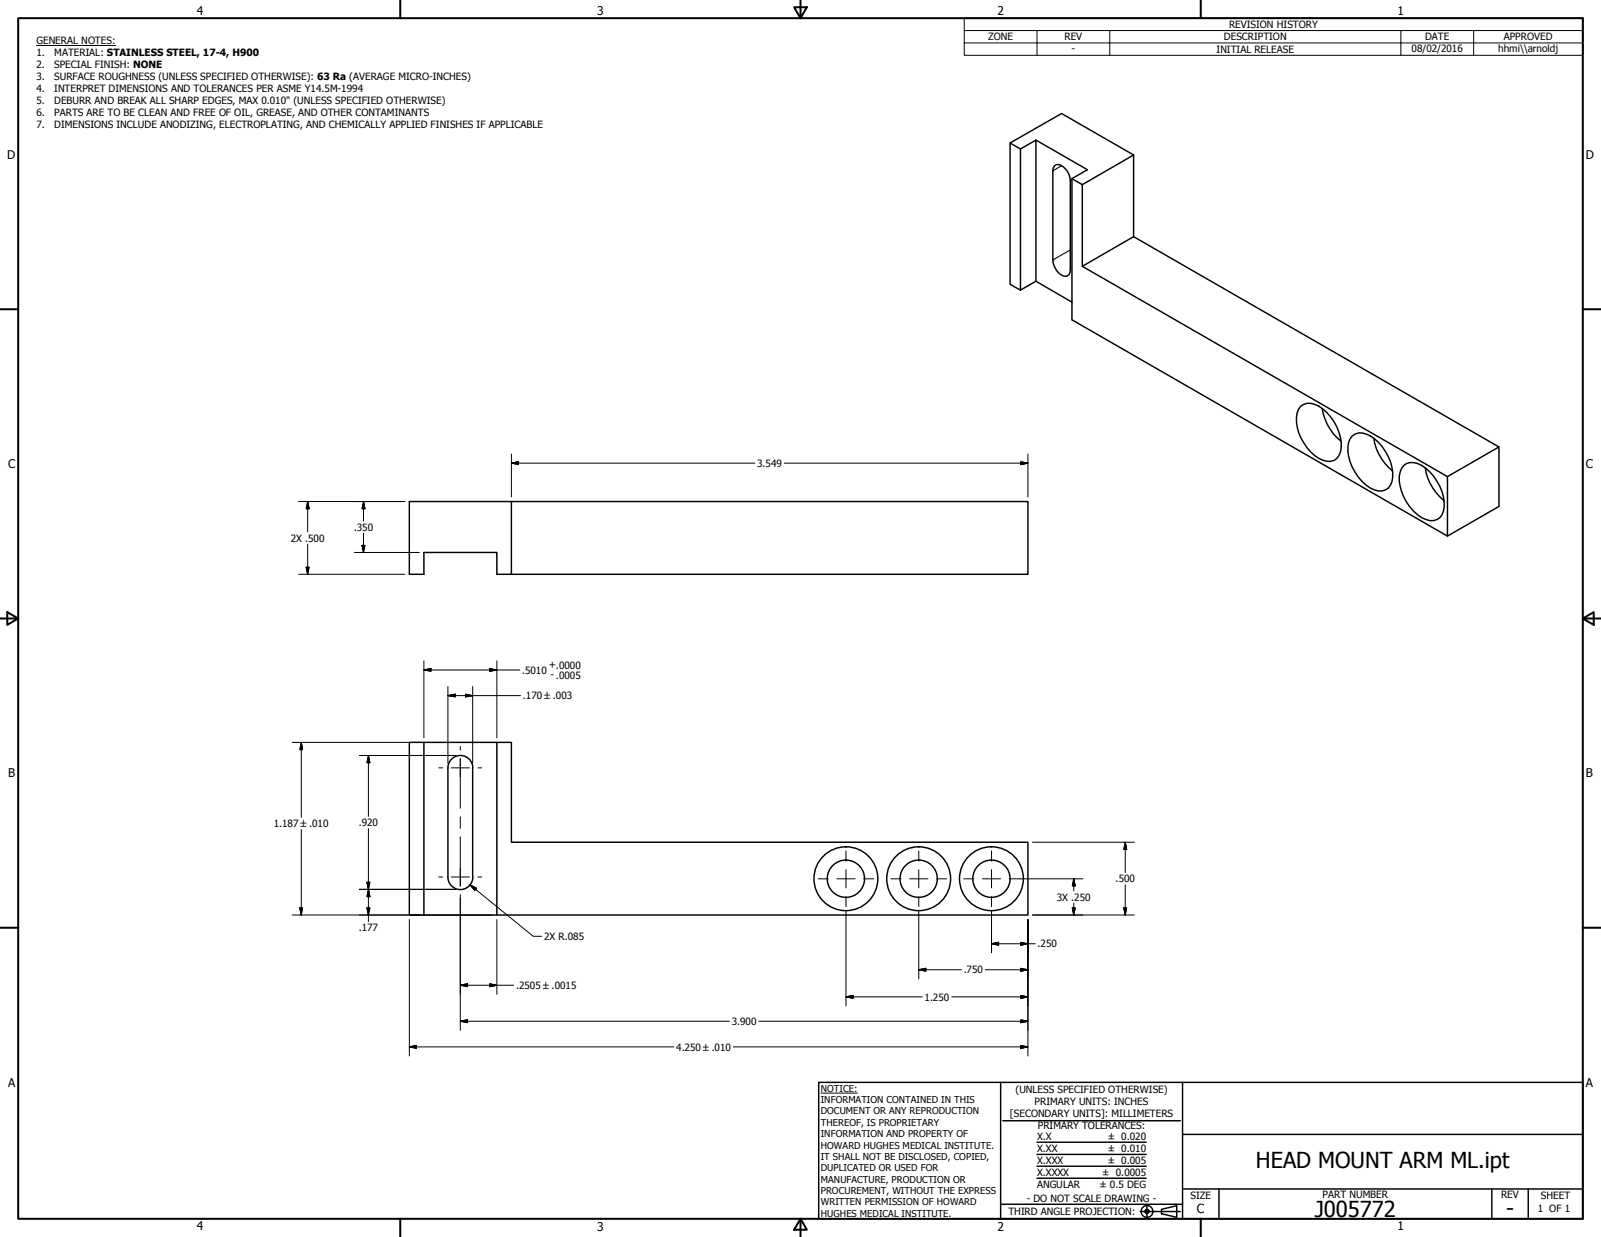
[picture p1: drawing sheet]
<svg xmlns="http://www.w3.org/2000/svg" width="559mm" height="432mm" viewBox="0 0 559 432" stroke-linecap="round" stroke-linejoin="round" font-family="sans-serif">
<!-- layer: Visible (ANSI) -->
<g fill="none" stroke="#000" stroke-width=".51">
<path d="M352.6 49.9l17.9-10.3 25.2 14.5M356.2 52l5.4-3.1v49.3l-5.4 3.1zM356.2 52l-3.6-2.1v49.4l3.6 2M361.6 48.9l17.9 10.3-5.4 3.2v49.2l131.1 75.5v-20.7l-127.4-73.4v-28.5l-3.7-2.1M373.6 63.1v31.1a1.95 1.95 0 0 1-1.2 2.2 1.95 1.95 0 0 1-2.3-.6 7.1 7.1 0 0 1-2.6-5.1M377.8 64.5l17.9-10.4v28.5M361.6 98.2l12.5 7.3M395.7 82.6l127.5 73.4-18 10.4M395.7 82.6l-17.9 10.4M454 141.8a4.4 4.4 0 0 1 4.9-.6 16 16 0 0 1 9 16.5 4.2 4.2 0 0 1-6.1 3 16.7 16.7 0 0 1-9.3-15.2l.8-2.7zM461.5 142.6a17.7 17.7 0 0 0 6.6 11.5M472 152.1a4.4 4.4 0 0 1 4.8-.6 16.7 16.7 0 0 1 9.3 15.1 4.4 4.4 0 0 1-6.4 4.4 16.7 16.7 0 0 1-9.2-15.1l.7-2.7z"/>
<path d="M479.5 153a17.9 17.9 0 0 0 6.5 11.4M523.2 156v20.8l-18 10.3M178.5 175.1h180.3v25.4h-185.4v-7.7h-25.4v7.7h-5.1v-25.4h35.6v25.4M490 162.5a5.9 5.9 0 0 1 7.7 1 16.4 16.4 0 0 1 6.1 14.9 4.3 4.3 0 0 1-6.1 3 16.6 16.6 0 0 1-9.3-15.2l.8-2.7zM497.5 163.3a17.9 17.9 0 0 0 6.5 11.5M142.9 259.1h30.5v60.3h-30.5zM148 259.1v60.3M173.4 259.1h5.1v34.9h180.3v25.4h-185.4M156.3 306.2a4.3 4.3 0 0 0 4.4 4.3 4.3 4.3 0 0 0 4.3-4.3M156.3 306.1v-38a4.3 4.3 0 0 1 4.4-4.4 4.3 4.3 0 0 1 4.3 4.4v38"/>
<circle cx="295.2" cy="306.7" r="11.1"/>
<circle cx="295.2" cy="306.7" r="6.5"/>
<circle cx="320.6" cy="306.7" r="11.1"/>
<circle cx="320.6" cy="306.7" r="6.5"/>
<circle cx="346" cy="306.7" r="11.1"/>
<circle cx="346" cy="306.7" r="6.5"/>
</g>
<!-- layer: Visible Narrow (ANSI) -->
<path d="M370.5 57.8l-3 1.8M373.6 87.2l-6.1 3.5" fill="none" stroke="#000" stroke-width=".38"/>
<path d="M373.6 63.1a6 6 0 0 0-4.3-5.7 1.9 1.9 0 0 0-1.8 2.2v31.1" fill="none" stroke="#000" stroke-width=".51"/>
<!-- layer: Border (ANSI) -->
<g fill="none" stroke="#000" stroke-width=".7">
<path d="M6.3 6.3h546.1v419.1h-546.1zM139.7 0v6.3M277.2 2.5h4.4l-2.2 3.8zM279.4 0v6.3M419.1 0v6.3M0 107.9h6.3M552.4 107.9h6.4M0 215.9h6.3M2.5 213.7l3.8 2.2-3.8 2.2zM552.4 215.9l3.9-2.2v4.4zM552.4 215.9h6.4M0 323.8h6.3"/>
<path d="M552.4 323.8h6.4M139.7 425.4v6.4M279.4 425.4l2.2 3.9h-4.4zM279.4 425.4v6.4M419.1 425.4v6.4"/>
</g>
<!-- layer: Title (ANSI) -->
<g fill="none" stroke="#000" stroke-width=".51">
<path d="M285.8 377.8h266.6v47.6h-266.6zM349.2 377.8v47.6M412.7 377.8v47.6M350 391.2h62M361.9 398.7h38.1M412.7 396h139.7M361.9 411.3h38.1M361.9 407.1h38.1M361.9 403h38.1M412.7 415h139.7M425.4 415v10.4M520.7 415v10.4"/>
<path d="M533.4 415v10.4M349.2 420.4h63.5M398 422.9h14M400.3 420.6v4.6M405.4 422.1l5.3-1.2v4l-5.3-1.2z"/>
<circle cx="400.3" cy="422.9" r="2.06"/>
<circle cx="400.3" cy="422.9" r=".73"/>
</g>
<path d="M286.5 381.6h12.8" fill="none" stroke="#000" stroke-width=".35"/>
<!-- layer: Symbol (ANSI) -->
<path d="M12.7 15.9h27.7M336.5 10.7v-4.4h215.9v4.4M336.5 15h215.9M361.9 10.7v8.6M387.3 10.7v8.6M488.9 10.7v8.6M514.3 10.7v8.6M552.4 10.7h-215.9v4.3M552.4 10.7v8.6h-215.9v-4.3" fill="none" stroke="#000" stroke-width=".35"/>
<!-- layer: Dimension (ANSI) -->
<g fill="none" stroke="#000" stroke-width=".35">
<path d="M178.5 158.5v15M358.8 158.5v15M104.2 175.1h37.1M107.4 175.1l.5 2.5h-1zM107.4 175.1v10.6M126.9 175.1l.5 2.5h-1zM126.9 175.1v6.8M178.5 161.7l2.5-.5v1zM178.5 161.7h85M273.7 161.7h85.1M356.3 161.2l2.5 .5-2.5 .5zM106.9 198h1l-.5 2.5z"/>
<path d="M107.4 189.9v10.6M123.7 192.8h22.7M126.4 190.4h1l-.5 2.4zM126.9 186.1v6.7M104.2 200.5h37.1M148 233.9l2.4-.5v.9zM148 233.9h33.4M148 230.7v26.9M156.3 239.6v26.8M165 239.6v26.8M170.9 233.4l2.5 .5-2.5 .4zM173.4 230.7v26.9"/>
<path d="M102 259.1h44.4M105.2 259.1l.4 2.6h-1zM105.2 259.1v26.2M156.3 242.8l2.6-.5v1zM156.3 242.8h25.4M162.5 242.3l2.5 .5-2.5 .5zM125.4 263.7h33.7M128.6 263.7l.5 2.6h-1zM128.6 263.7v21.3M105.2 289.6v29.8M128.6 289.2v32.5M360.4 294h35.5"/>
<path d="M392.7 294l.6 2.5h-1.1zM392.7 294v10.6M102 319.4h69.8M104.6 316.9h1l-.4 2.5zM125.4 310.5h33.7M128.1 316.9h1l-.5 2.5zM128.1 308h1l-.5 2.5zM128.6 310.5l.5 2.5h-1zM160.7 313.6v46.1M164 308.9l2.3 1.2-.6 .7zM164 308.9l22.1 17.9h3M295.3 318.1v33.1"/>
<path d="M320.7 318.1v23.6M346.1 318.1v14.5M355.8 306.8h22.2M360.4 319.4h35.5M374.3 316.9h1l-.5 2.5zM374.8 306.8l.5 2.4h-1zM374.8 306.8v4.2M374.8 315.2v4.2M392.2 316.9h1.1l-.6 2.5zM392.7 308.9v10.5M142.9 321v47.6M173.4 321v26.1"/>
<path d="M320.7 338.5l2.5-.5v1zM320.7 338.5h14.8M343.9 338.5h14.9M346.1 329.4l2.5-.5v1zM346.1 329.4h15.2M356.3 328.9l2.5 .5-2.5 .5zM356.3 338l2.5 .5-2.5 .5zM358.8 321v47.6M160.7 356.5l2.5-.5v1zM160.7 343.9l2.5-.5v1zM160.7 356.5h93.9M160.7 343.9h18.6"/>
<path d="M170.9 343.4l2.5 .5-2.5 .5zM264.9 356.5h93.9M295.3 348l2.5-.5v1zM295.3 348h26.6M332.2 348h26.6M356.3 347.5l2.5 .5-2.5 .5zM356.3 356l2.5 .5-2.5 .5zM142.9 365.4l2.5-.5v1.1zM142.9 365.4h92.3M256 365.4h102.8M356.3 364.9l2.5 .5-2.5 .6z"/>
</g>
<g fill="#000" stroke="#000" stroke-width=".35">
<path d="M107.4 175.1l.5 2.5zM107.4 175.1l.5 2.5h-1zM126.9 175.1l.5 2.5zM126.9 175.1l.5 2.5h-1zM178.5 161.7l2.5-.5zM178.5 161.7l2.5-.5v1zM356.3 162.2l2.5-.5zM356.3 161.2l2.5 .5-2.5 .5zM106.9 198l.5 2.5zM106.9 198h1l-.5 2.5zM126.4 190.4l.5 2.4zM126.4 190.4h1l-.5 2.4z"/>
<path d="M148 233.9l2.4-.5zM148 233.9l2.4-.5v.9zM170.9 234.3l2.5-.4zM170.9 233.4l2.5 .5-2.5 .4zM156.3 242.8l2.6-.5zM156.3 242.8l2.6-.5v1zM162.5 243.3l2.5-.5zM162.5 242.3l2.5 .5-2.5 .5zM105.2 259.1l.4 2.6zM105.2 259.1l.4 2.6h-1zM128.6 263.7l.5 2.6zM128.6 263.7l.5 2.6h-1z"/>
<path d="M392.7 294l.6 2.5zM392.7 294l.6 2.5h-1.1zM104.6 316.9l.6 2.5zM104.6 316.9h1l-.4 2.5zM128.1 316.9l.5 2.5zM128.1 316.9h1l-.5 2.5zM128.1 308l.5 2.5zM128.1 308h1l-.5 2.5zM128.6 310.5l.5 2.5zM128.6 310.5l.5 2.5h-1zM164 308.9l2.3 1.2zM164 308.9l2.3 1.2-.6 .7z"/>
<path d="M374.3 316.9l.5 2.5zM374.3 316.9h1l-.5 2.5zM374.8 306.8l.5 2.4zM374.8 306.8l.5 2.4h-1zM392.2 316.9l.5 2.5zM392.2 316.9h1.1l-.6 2.5zM320.7 338.5l2.5-.5zM320.7 338.5l2.5-.5v1zM346.1 329.4l2.5-.5zM346.1 329.4l2.5-.5v1zM356.3 329.9l2.5-.5zM356.3 328.9l2.5 .5-2.5 .5z"/>
<path d="M356.3 339l2.5-.5zM356.3 338l2.5 .5-2.5 .5zM160.7 356.5l2.5-.5zM160.7 356.5l2.5-.5v1zM160.7 343.9l2.5-.5zM160.7 343.9l2.5-.5v1zM170.9 344.4l2.5-.5zM170.9 343.4l2.5 .5-2.5 .5zM295.3 348l2.5-.5zM295.3 348l2.5-.5v1zM356.3 348.5l2.5-.5zM356.3 347.5l2.5 .5-2.5 .5z"/>
<path d="M356.3 357l2.5-.5zM356.3 356l2.5 .5-2.5 .5zM142.9 365.4l2.5-.5zM142.9 365.4l2.5-.5v1.1zM356.3 366l2.5-.6zM356.3 364.9l2.5 .5-2.5 .6z"/>
</g>
<!-- layer: Center Mark (ANSI) -->
<g fill="none" stroke="#000" stroke-width=".35">
<path d="M153.2 268h1.3M157.5 268h6.3M160.7 260.5v1.4M160.7 264.9v6.3M166.8 268h1.3M295.3 297.1v3.5M320.7 297.1v3.5M346.1 297.1v3.5M153.2 306.1h1.3M157.5 306.1h6.3M160.7 303v6.3M160.7 312.3v1.3"/>
<path d="M166.8 306.1h1.3M285.6 306.8h3.5M292.1 306.8h6.3M295.3 303.6v6.3M295.3 312.9v3.6M301.4 306.8h3.6M311 306.8h3.5M317.5 306.8h6.3M320.7 303.6v6.3M320.7 312.9v3.6M326.8 306.8h3.6M336.4 306.8h3.5"/>
<path d="M342.9 306.8h6.3M346.1 303.6v6.3M346.1 312.9v3.6M352.2 306.8h3.6"/>
</g>
<!-- layer: Centerline (ANSI) -->
<path d="M160.7 264.9v17.2M160.7 285.1v4M160.7 292.1v17.2" fill="none" stroke="#000" stroke-width=".35"/>
<g font-size="7.7">
<text x="438.3" y="407.6">HEAD MOUNT ARM ML.ipt</text>
<text x="458.9" y="424.8">J005772</text>
<text x="525.7" y="424.4">-</text>
</g>
<text font-size="4.4" x="417.8" y="423.5">C</text>
<g font-size="4.2">
<text x="68.7" y="5.3">4</text>
<text x="208.4" y="5.3">3</text>
<text x="348.1" y="5.3">2</text>
<text x="487.8" y="5.3">1</text>
<text x="2.5" y="55.5">D</text>
<text x="553.5" y="55.5">D</text>
<text x="2.8" y="163.4">C</text>
<text x="553.5" y="163.4">C</text>
<text x="2.9" y="271.4">B</text>
<text x="553.5" y="271.4">B</text>
<text x="2.8" y="379.3">A</text>
<text x="553.5" y="379.3">A</text>
<text x="68.7" y="429.5">4</text>
<text x="208.4" y="429.6">3</text>
<text x="348.1" y="429.6">2</text>
<text x="487.8" y="429.5">1</text>
</g>
<g font-size="3.5">
<text x="429" y="9.8">REVISION HISTORY</text>
<text x="12.7" y="15.3">GENERAL NOTES:</text>
<text x="344.9" y="14.1">ZONE</text>
<text x="371.5" y="14.1">REV</text>
<text x="427.2" y="14.1">DESCRIPTION</text>
<text x="497.4" y="14.1">DATE</text>
<text x="524.9" y="14.1">APPROVED</text>
<text x="12.7" y="19.5">1.</text>
<text x="12.7" y="23.7">2.</text>
<text x="18.9" y="19.5">MATERIAL: STAINLESS STEEL, 17-4, H900</text>
<text x="18.9" y="23.7">SPECIAL FINISH: NONE</text>
<text x="374" y="18.3">-</text>
<text x="424.6" y="18.4">INITIAL RELEASE</text>
<text x="492.7" y="18.2">08/02/2016</text>
<text x="522.9" y="18.1">hhmi\\arnoldj</text>
<text x="12.7" y="27.8">3.</text>
<text x="18.9" y="27.8">SURFACE ROUGHNESS (UNLESS SPECIFIED OTHERWISE): 63 Ra (AVERAGE MICRO-INCHES)</text>
<text x="12.7" y="32">4.</text>
<text x="18.9" y="32">INTERPRET DIMENSIONS AND TOLERANCES PER ASME Y14.5M-1994</text>
<text x="12.7" y="36.2">5.</text>
<text x="12.7" y="40.4">6.</text>
<text x="18.9" y="36.2">DEBURR AND BREAK ALL SHARP EDGES, MAX 0.010&quot; (UNLESS SPECIFIED OTHERWISE)</text>
<text x="18.9" y="40.4">PARTS ARE TO BE CLEAN AND FREE OF OIL, GREASE, AND OTHER CONTAMINANTS</text>
<text x="12.7" y="44.6">7.</text>
<text x="18.9" y="44.6">DIMENSIONS INCLUDE ANODIZING, ELECTROPLATING, AND CHEMICALLY APPLIED FINISHES IF APPLICABLE</text>
<text x="264.3" y="162.9">3.549</text>
<text x="123.5" y="185.2">.350</text>
<text x="101.5" y="189">2X .500</text>
<text x="191.5" y="233.2">+.0000</text>
<text x="182.2" y="235.1">.5010</text>
<text x="192.2" y="236.7">- .0005</text>
<text x="182.5" y="244.1">.170 ±.003</text>
<text x="95.6" y="288.7">1.187 ±.010</text>
<text x="125.2" y="288.4">.920</text>
<text x="389.4" y="308">.500</text>
<text x="368.9" y="314.4">3X .250</text>
<text x="125.2" y="325">.177</text>
<text x="189.9" y="328.1">2X R.085</text>
<text x="362.1" y="330.7">.250</text>
<text x="336.4" y="339.8">.750</text>
<text x="180.1" y="345.2">.2505 ±.0015</text>
<text x="322.7" y="349.2">1.250</text>
<text x="255.4" y="357.8">3.900</text>
<text x="236" y="366.7">4.250 ±.010</text>
<text x="354.5" y="381.6">(UNLESS SPECIFIED OTHERWISE)</text>
<text x="352.5" y="390">[SECONDARY UNITS]: MILLIMETERS</text>
<text x="361.1" y="385.8">PRIMARY UNITS: INCHES</text>
<text x="362.3" y="394.1">PRIMARY TOLERANCES:</text>
<text x="361.9" y="397.9">X.X</text>
<text x="386.7" y="398">± 0.020</text>
<text x="361.9" y="402.1">X.XX</text>
<text x="361.9" y="406.3">X.XXX</text>
<text x="386.7" y="402.1">± 0.010</text>
<text x="386.7" y="406.3">± 0.005</text>
<text x="361.9" y="410.5">X.XXXX</text>
<text x="384.7" y="410.5">± 0.0005</text>
<text x="358.4" y="419.7">- DO NOT SCALE DRAWING -</text>
<text x="361.9" y="414.6">ANGULAR</text>
<text x="383.8" y="414.7">± 0.5 DEG</text>
<text x="415.5" y="418.4">SIZE</text>
<text x="461.6" y="418.3">PART NUMBER</text>
<text x="523.9" y="418.3">REV</text>
<text x="537.8" y="418.4">SHEET</text>
<text x="352" y="424.2">THIRD ANGLE PROJECTION:</text>
<text x="536.7" y="423.2">1 OF 1</text>
</g>
<g font-size="3.3">
<text x="286.5" y="381.1">NOTICE:</text>
<text x="286.5" y="385">INFORMATION CONTAINED IN THIS</text>
<text x="286.5" y="389">DOCUMENT OR ANY REPRODUCTION</text>
<text x="286.5" y="392.9">THEREOF, IS PROPRIETARY</text>
<text x="286.5" y="396.9">INFORMATION AND PROPERTY OF</text>
<text x="286.5" y="400.9">HOWARD HUGHES MEDICAL INSTITUTE.</text>
<text x="286.5" y="404.9">IT SHALL NOT BE DISCLOSED, COPIED,</text>
<text x="286.5" y="408.9">DUPLICATED OR USED FOR</text>
<text x="286.5" y="412.8">MANUFACTURE, PRODUCTION OR</text>
<text x="286.5" y="416.8">PROCUREMENT, WITHOUT THE EXPRESS</text>
<text x="286.5" y="420.8">WRITTEN PERMISSION OF HOWARD</text>
<text x="286.5" y="424.8">HUGHES MEDICAL INSTITUTE.</text>
</g>
</svg>
